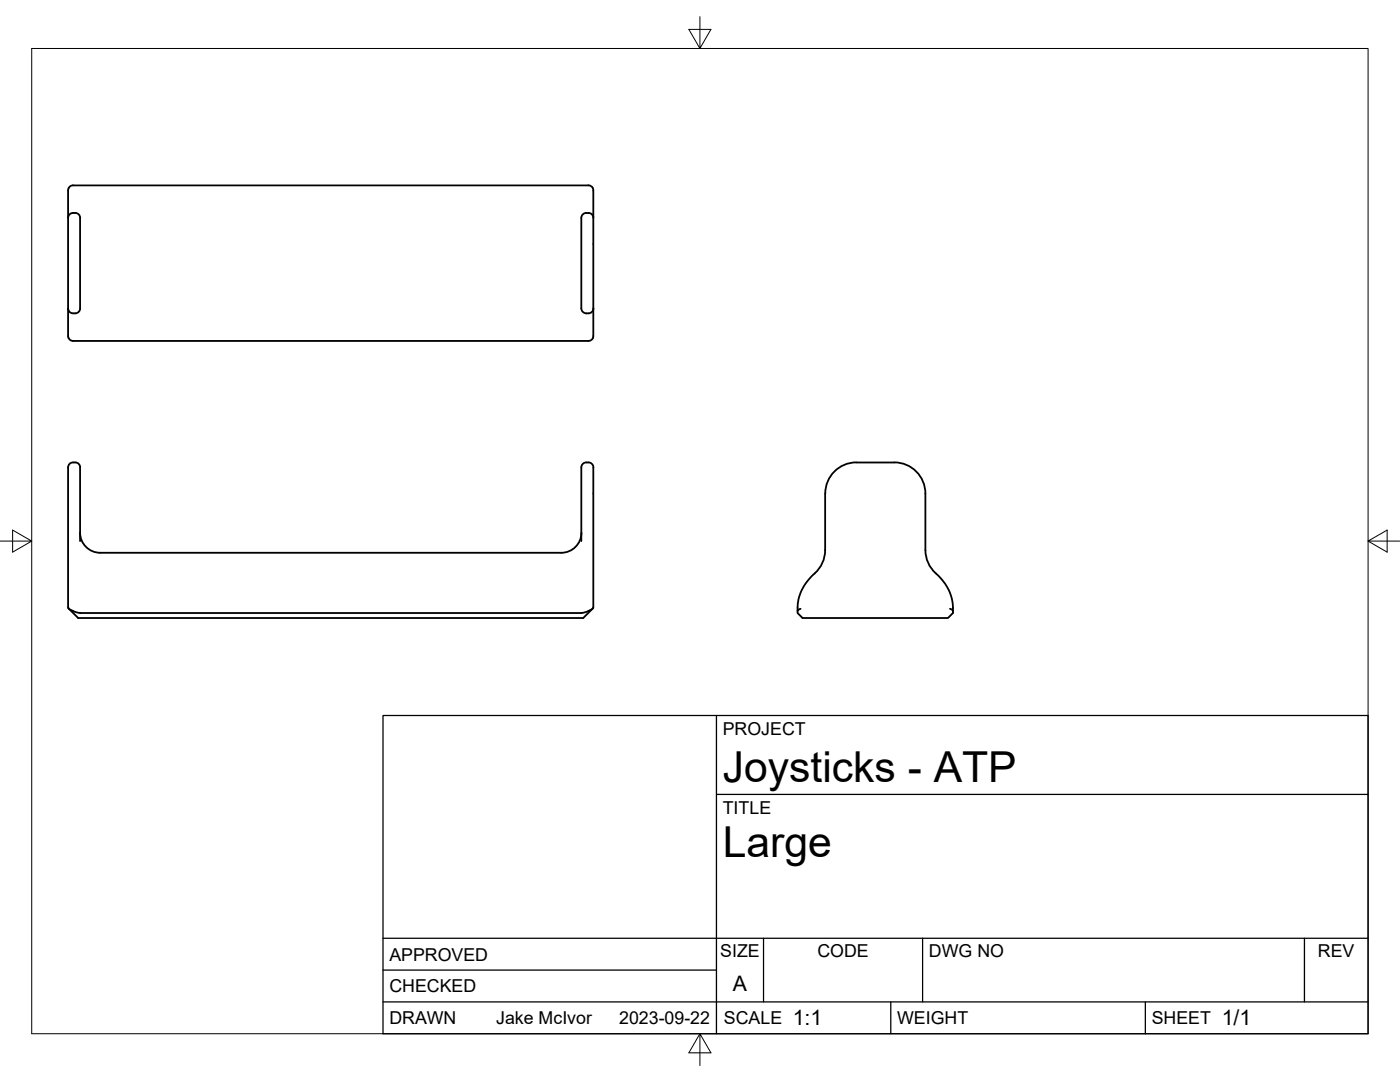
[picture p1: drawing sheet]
<svg xmlns="http://www.w3.org/2000/svg" width="279mm" height="216mm" viewBox="0 0 279 216" stroke-linecap="round" stroke-linejoin="round" font-family="sans-serif">
<!-- layer: Visible -->
<g fill="none" stroke="#000" stroke-width=".36">
<path d="M13.7 37.5l-.1 .4v29.4a1.04 1.04 0 0 0 1 .7M14.6 37h102.8M14.6 37a1.01 1.01 0 0 0-.9 .5M117.4 37a1.01 1.01 0 0 1 .9 .5M118.3 37.5l.1 .4v29.2l-.1 .4M14.6 42.5h.4M14.6 42.5a1.01 1.01 0 0 0-1 1M15 42.5a1.01 1.01 0 0 1 1 1M16 43.5v18M117 42.5h.4M117 42.5a1.35 1.35 0 0 0-1 1.6v16.1a3.2 3.2 0 0 0 .3 2 1.29 1.29 0 0 0 2.1-.7M117.4 42.5a1.01 1.01 0 0 1 1 1"/>
<path d="M13.6 61.5a1.01 1.01 0 0 0 1 1M14.6 62.5h.4M16 61.5a1.01 1.01 0 0 1-1 1M118.3 67.5a1.01 1.01 0 0 1-.9 .5h-102.8M13.6 93.3v27.9M14.6 92.3h.4M14.6 92.3a1.01 1.01 0 0 0-1 1M15 92.3a1.01 1.01 0 0 1 1 1M16 93.3v14.7M116 93.3v14.7M117 92.3h.4M117 92.3a1.01 1.01 0 0 0-1 1"/>
<path d="M117.4 92.3a1.01 1.01 0 0 1 1 1M118.4 93.3v27.9M170.9 92.3h7.6M170.9 92.3a6.2 6.2 0 0 0-6.2 6.2v11.3a7.5 7.5 0 0 1-3 5.5 8.8 8.8 0 0 0-2.5 6v1l1 1h29l1-1v-1.2a9.3 9.3 0 0 0-3.4-6.7 6.3 6.3 0 0 1-2.1-4.6v-11.3a6.2 6.2 0 0 0-6.2-6.2M16 106.3a4 4 0 0 0 4 4M116 106.3a4 4 0 0 1-4 4h-92M13.6 121.2l.1 .2M13.7 121.4l.9 .5 1.4 .4M13.8 121.5l1.8 1.8h100.8l1.8-1.8M16 122.3h100M117.4 121.9l-1.4 .4M118.3 121.4l-.9 .5"/>
<path d="M118.4 121.2l-.1 .2M159.8 121.5l-.5 .2-.1 .2M189.6 121.5l.4 .2 .2 .2"/>
</g>
<!-- layer: Border -->
<path d="M6.3 9.7h266.7v196.6h-266.7zM139.7 3.3v6.4l2.2-3.8h-4.4l2.2 3.8M0 108h6.3l-3.8-2.2v4.4l3.8-2.2M273 108l3.8 2.2v-4.4l-3.8 2.2h6.4M139.7 206.3l-2.2 3.8h4.4l-2.2-3.8v6.3" fill="none" stroke="#000" stroke-width=".2"/>
<!-- layer: Titleblock -->
<path d="M76.4 142.8h196.6v63.5h-196.6zM143 158.5h130M143 142.8v63.5M76.4 199.9h196.6M76.4 193.6h66.6M76.4 187.2h196.6M152.4 187.2v12.7M177.8 199.9v6.4M184.1 187.2v12.7M228.6 199.9v6.4M260.3 187.2v12.7" fill="none" stroke="#000" stroke-width=".25"/>
<g font-size="8.5">
<text x="144.3" y="156">Joysticks - ATP</text>
<text x="144.3" y="171">Large</text>
</g>
<g font-size="4.3">
<text x="146.3" y="197.7">A</text>
<text x="158.2" y="204.6">1:1</text>
<text x="243.8" y="204.6">1/1</text>
</g>
<g font-size="3.5">
<text x="144.3" y="146.6">PROJECT</text>
<text x="144.3" y="162.3">TITLE</text>
<text x="77.7" y="191.7">APPROVED</text>
<text x="143.7" y="191">SIZE</text>
<text x="163.1" y="191">CODE</text>
<text x="185.4" y="191">DWG NO</text>
<text x="263" y="191">REV</text>
<text x="77.7" y="198">CHECKED</text>
<text x="77.7" y="204.4">DRAWN</text>
<text x="99" y="204.4">Jake McIvor</text>
<text x="123.6" y="204.4">2023-09-22</text>
<text x="144.5" y="204.4">SCALE</text>
<text x="179" y="204.4">WEIGHT</text>
<text x="229.8" y="204.4">SHEET</text>
</g>
</svg>
